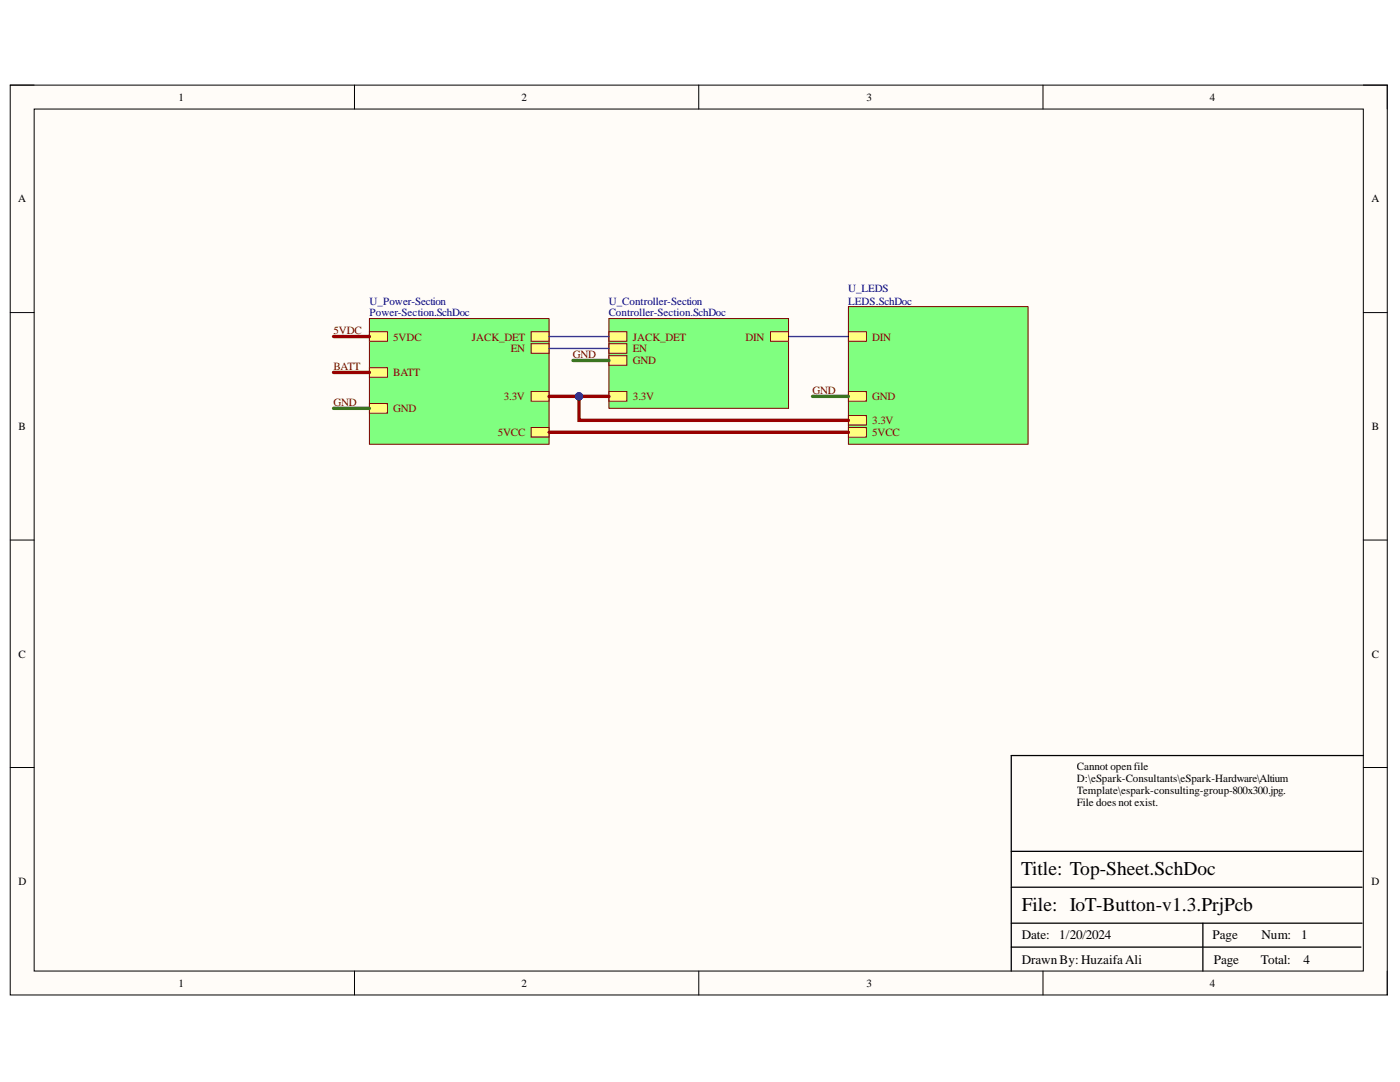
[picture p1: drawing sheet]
<svg xmlns="http://www.w3.org/2000/svg" width="279mm" height="216mm" viewBox="0 0 279 216" stroke-linecap="round" stroke-linejoin="round" font-family="sans-serif">
<path d="M2 17h274.9v181.5h-274.9z" fill-rule="evenodd" fill="#fffcf8"/>
<path d="M2 17h274.9v181.5h-274.9z" fill="none" stroke="#000" stroke-width=".2"/>
<path d="M6.8 21.8h265.3v172h-265.3z" fill-rule="evenodd" fill="#fffcf8"/>
<g fill="none" stroke="#000" stroke-width=".2">
<path d="M2 17h4.8M70.7 17v4.8M139.4 17v4.8M208.2 17v4.8M272.1 17h4.8v4.8M6.8 21.8h265.3v172h-265.3zM2 62.4h4.8M272.1 62.4h4.8M2 107.8h4.8M272.1 107.8h4.8M2 153.1h4.8M272.1 153.1h4.8"/>
<path d="M70.7 193.8v4.7M139.5 193.8v4.7M208.2 193.8v4.7M276.9 193.8v4.7"/>
</g>
<path d="M272.1 150.8h-70.3v43M201.8 177h70M201.8 169.9h70M201.8 189h69.8M201.8 184.2h70M240.1 184.2v9.6" fill="none" stroke="#000" stroke-width=".25"/>
<path d="M169.3 61.2h35.9v27.4h-35.9z" fill-rule="evenodd" fill="#80ff80"/>
<path d="M169.3 61.2h35.9v27.4h-35.9z" fill="none" stroke="#800000" stroke-width=".2"/>
<path d="M169.3 78.1h3.6v1.9h-3.6z" fill-rule="evenodd" fill="#ffff80"/>
<path d="M169.3 78.1h3.6v1.9h-3.6z" fill="none" stroke="#800000" stroke-width=".2"/>
<path d="M169.3 85.3h3.6v1.9h-3.6z" fill-rule="evenodd" fill="#ffff80"/>
<path d="M169.3 85.3h3.6v1.9h-3.6z" fill="none" stroke="#800000" stroke-width=".2"/>
<path d="M169.3 66.2h3.6v1.9h-3.6z" fill-rule="evenodd" fill="#ffff80"/>
<path d="M169.3 66.2h3.6v1.9h-3.6z" fill="none" stroke="#800000" stroke-width=".2"/>
<path d="M169.3 82.9h3.6v1.9h-3.6z" fill-rule="evenodd" fill="#ffff80"/>
<path d="M169.3 82.9h3.6v1.9h-3.6z" fill="none" stroke="#800000" stroke-width=".2"/>
<path d="M73.7 63.6h35.9v25h-35.9z" fill-rule="evenodd" fill="#80ff80"/>
<path d="M73.7 63.6h35.9v25h-35.9z" fill="none" stroke="#800000" stroke-width=".2"/>
<path d="M73.7 73.4h3.6v1.9h-3.6z" fill-rule="evenodd" fill="#ffff80"/>
<path d="M73.7 73.4h3.6v1.9h-3.6z" fill="none" stroke="#800000" stroke-width=".2"/>
<path d="M73.7 80.5h3.6v1.9h-3.6z" fill-rule="evenodd" fill="#ffff80"/>
<path d="M73.7 80.5h3.6v1.9h-3.6z" fill="none" stroke="#800000" stroke-width=".2"/>
<path d="M106 66.2h3.6v1.9h-3.6z" fill-rule="evenodd" fill="#ffff80"/>
<path d="M106 66.2h3.6v1.9h-3.6z" fill="none" stroke="#800000" stroke-width=".2"/>
<path d="M73.7 66.2h3.6v1.9h-3.6z" fill-rule="evenodd" fill="#ffff80"/>
<path d="M73.7 66.2h3.6v1.9h-3.6z" fill="none" stroke="#800000" stroke-width=".2"/>
<path d="M106 85.3h3.6v1.9h-3.6z" fill-rule="evenodd" fill="#ffff80"/>
<path d="M106 85.3h3.6v1.9h-3.6z" fill="none" stroke="#800000" stroke-width=".2"/>
<path d="M106 78.1h3.6v1.9h-3.6z" fill-rule="evenodd" fill="#ffff80"/>
<path d="M106 78.1h3.6v1.9h-3.6z" fill="none" stroke="#800000" stroke-width=".2"/>
<path d="M106 68.6h3.6v1.9h-3.6z" fill-rule="evenodd" fill="#ffff80"/>
<path d="M106 68.6h3.6v1.9h-3.6z" fill="none" stroke="#800000" stroke-width=".2"/>
<path d="M121.5 63.6h35.9v17.9h-35.9z" fill-rule="evenodd" fill="#80ff80"/>
<path d="M121.5 63.6h35.9v17.9h-35.9z" fill="none" stroke="#800000" stroke-width=".2"/>
<path d="M121.5 78.1h3.6v1.9h-3.6z" fill-rule="evenodd" fill="#ffff80"/>
<path d="M121.5 78.1h3.6v1.9h-3.6z" fill="none" stroke="#800000" stroke-width=".2"/>
<path d="M121.5 71h3.6v1.9h-3.6z" fill-rule="evenodd" fill="#ffff80"/>
<path d="M121.5 71h3.6v1.9h-3.6z" fill="none" stroke="#800000" stroke-width=".2"/>
<path d="M121.5 66.2h3.6v1.9h-3.6z" fill-rule="evenodd" fill="#ffff80"/>
<path d="M121.5 66.2h3.6v1.9h-3.6z" fill="none" stroke="#800000" stroke-width=".2"/>
<path d="M153.8 66.2h3.6v1.9h-3.6z" fill-rule="evenodd" fill="#ffff80"/>
<path d="M153.8 66.2h3.6v1.9h-3.6z" fill="none" stroke="#800000" stroke-width=".2"/>
<path d="M121.5 68.6h3.6v1.9h-3.6z" fill-rule="evenodd" fill="#ffff80"/>
<path d="M121.5 68.6h3.6v1.9h-3.6z" fill="none" stroke="#800000" stroke-width=".2"/>
<path d="M114.4 71.9h7.1M162.2 79.1h7.1M66.6 81.5h7.1" fill="none" stroke="#38761d" stroke-width=".68"/>
<path d="M66.6 74.3h7.1M66.6 67.1h7.1M109.6 79.1h11.9M109.6 86.3h59.7" fill="none" stroke="#980000" stroke-width=".68"/>
<path d="M109.6 67.1h11.9M109.6 69.5h11.9M157.4 67.1h11.9" fill="none" stroke="#000080" stroke-width=".25"/>
<circle cx="115.6" cy="79.1" r=".72" fill="#000080"/>
<circle cx="115.6" cy="79.1" r=".72" fill="none" stroke="#000080" stroke-width=".2"/>
<path d="M115.5 79.1v4.8h53.8" fill="none" stroke="#980000" stroke-width=".68"/>
<circle cx="115.6" cy="79.1" r=".72" fill="#000080"/>
<circle cx="115.6" cy="79.1" r=".72" fill="none" stroke="#000080" stroke-width=".2"/>
<g font-size="3.9">
<text x="203.8" y="174.5">Title: Top-Sheet.SchDoc</text>
<text x="203.9" y="181.7">File: IoT-Button-v1.3.PrjPcb</text>
</g>
<g font-size="2.6">
<text x="203.9" y="187.5">Date:</text>
<text x="211.4" y="187.5">1/20/2024</text>
<text x="242" y="187.5">Page</text>
<text x="251.8" y="187.5">Num:</text>
<text x="259.7" y="187.5">1</text>
<text x="203.9" y="192.3">Drawn By: HuzaifaAli</text>
<text x="242.2" y="192.3">Page</text>
<text x="251.6" y="192.3">Total:</text>
<text x="260.2" y="192.3">4</text>
</g>
<g font-size="2.2">
<text x="35.6" y="20.1">1</text>
<text x="104.1" y="20.1">2</text>
<text x="172.9" y="20.1">3</text>
<text x="241.5" y="20.1">4</text>
<text x="3.6" y="40.4">A</text>
<text x="273.7" y="40.4">A</text>
<text x="3.7" y="85.8">B</text>
<text x="273.8" y="85.8">B</text>
<text x="3.7" y="131.3">C</text>
<text x="273.8" y="131.3">C</text>
<text x="214.9" y="153.7">Cannot openfile</text>
<text x="214.9" y="156">D:\eSpark-Consultants\eSpark-Hardware\Altium</text>
<text x="214.9" y="158.5">Template\espark-consulting-group-800x300.jpg.</text>
<text x="214.9" y="160.8">File does not exist.</text>
<text x="3.7" y="176.6">D</text>
<text x="273.7" y="176.6">D</text>
<text x="35.6" y="196.9">1</text>
<text x="104.1" y="196.9">2</text>
<text x="172.9" y="196.9">3</text>
<text x="241.5" y="196.9">4</text>
</g>
<g font-size="2.2" fill="#000080">
<text x="169.3" y="58.3">U_LEDS</text>
<text x="73.7" y="60.8">U_Power-Section</text>
<text x="73.7" y="63.1">Power-Section.SchDoc</text>
<text x="121.5" y="60.8">U_Controller-Section</text>
<text x="121.5" y="63.1">Controller-Section.SchDoc</text>
<text x="169.3" y="60.8">LEDS.SchDoc</text>
</g>
<g font-size="2.2" fill="#800000">
<text x="66.5" y="66.7">5VDC</text>
<text x="78.5" y="68">5VDC</text>
<text x="94.2" y="68">JACK_DET</text>
<text x="102" y="70.3">EN</text>
<text x="114.3" y="71.5">GND</text>
<text x="126.3" y="68">JACK_DET</text>
<text x="126.3" y="70.3">EN</text>
<text x="148.8" y="68">DIN</text>
<text x="174.1" y="68">DIN</text>
<text x="66.5" y="73.9">BATT</text>
<text x="78.5" y="75.1">BATT</text>
<text x="126.3" y="72.7">GND</text>
<text x="66.5" y="81.1">GND</text>
<text x="78.5" y="82.2">GND</text>
<text x="100.5" y="79.9">3.3V</text>
<text x="126.3" y="79.9">3.3V</text>
<text x="162.2" y="78.7">GND</text>
<text x="174.1" y="79.9">GND</text>
<text x="99.3" y="87.1">5VCC</text>
<text x="174.1" y="87.1">5VCC</text>
<text x="174.1" y="84.6">3.3V</text>
</g>
</svg>
